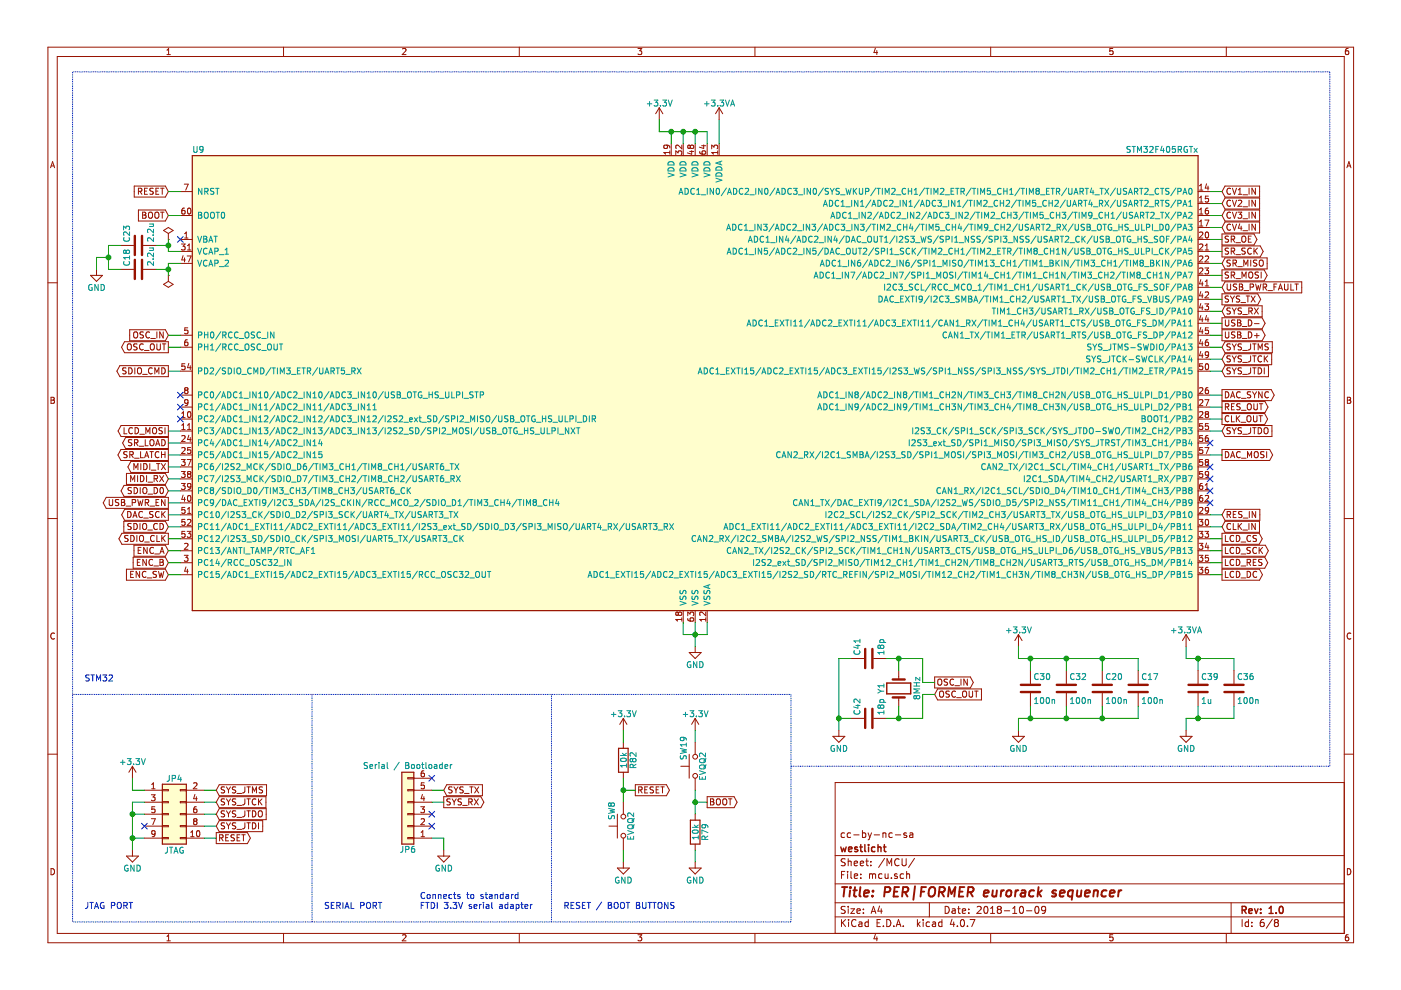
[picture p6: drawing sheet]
EESchema Schematic File Version 2
LIBS:w_power
LIBS:w_lcd
LIBS:w_stm32
LIBS:w_opto
LIBS:w_dac
LIBS:w_logic
LIBS:w_connector
LIBS:w_rotary_encoder
LIBS:w_switch
LIBS:sequencer-rescue
LIBS:power
LIBS:device
LIBS:transistors
LIBS:conn
LIBS:linear
LIBS:regul
LIBS:74xx
LIBS:cmos4000
LIBS:adc-dac
LIBS:memory
LIBS:xilinx
LIBS:microcontrollers
LIBS:dsp
LIBS:microchip
LIBS:analog_switches
LIBS:motorola
LIBS:texas
LIBS:intel
LIBS:audio
LIBS:interface
LIBS:digital-audio
LIBS:philips
LIBS:display
LIBS:cypress
LIBS:siliconi
LIBS:switches
LIBS:opto
LIBS:atmel
LIBS:contrib
LIBS:valves
LIBS:sequencer-cache
EELAYER 25 0
EELAYER END
$Descr A4 11693 8268
encoding utf-8
Sheet 6 8
Title "PER|FORMER eurorack sequencer"
Date "2018-10-09"
Rev "1.0"
Comp "westlicht"
Comment1 "cc-by-nc-sa"
Comment2 ""
Comment3 ""
Comment4 ""
$EndDescr
$Comp
L STM32F405RGTx U9
U 1 1
P 5800 3200
F 0 "U9" H 1600 5125 50  0000 L BNN
F 1 "STM32F405RGTx" H 10000 5125 50  0000 R BNN
F 2 "Housings_QFP:LQFP-64_10x10mm_Pitch0.5mm" H 10000 5075 50  0001 R TNN
F 3 "http://datasheet.octopart.com/STM32F405RGT6-STMicroelectronics-datasheet-12357803.pdf" H 5800 3200 50  0001 C CNN
F 4 "STMicroelectronics" H 1600 5225 50  0001 C CNN "MFN"
F 5 "STM32F405RGT6" H 1600 5225 50  0001 C CNN "MFP"
F 6 "LQFP-64" H 1600 5225 50  0001 C CNN "Package"
	1    5800 3200
	1    0    0    -1  
$EndComp
$Comp
L Conn_01x06 JP6
U 1 1
P 3400 6800
F 0 "JP6" H 3400 7100 50  0000 C CNN
F 1 "Serial / Bootloader" H 3400 6400 50  0000 C CNN
F 2 "Pin_Headers:Pin_Header_Straight_1x06_Pitch2.54mm" H 3400 6800 50  0001 C CNN
F 3 "http://datasheet.octopart.com/68002-106HLF-FCI-datasheet-8449737.pdf" H 3400 6800 50  0001 C CNN
F 4 "FCI" H 3400 7200 50  0001 C CNN "MFN"
F 5 "68002-106HLF" H 3400 7200 50  0001 C CNN "MFP"
	1    3400 6800
	-1   0    0    1   
$EndComp
$Comp
L GND #PWR055
U 1 1
P 3700 7100
F 0 "#PWR055" H 3700 6850 50  0001 C CNN
F 1 "GND" H 3700 6950 50  0000 C CNN
F 2 "" H 3700 7100 50  0001 C CNN
F 3 "" H 3700 7100 50  0001 C CNN
	1    3700 7100
	1    0    0    -1  
$EndComp
$Comp
L Conn_02x05_Odd_Even JP4
U 1 1
P 1400 6800
F 0 "JP4" H 1450 7100 50  0000 C CNN
F 1 "JTAG" H 1450 6500 50  0000 C CNN
F 2 "Pin_Headers:Pin_Header_Straight_2x05_Pitch1.27mm" H 1400 6800 50  0001 C CNN
F 3 "http://datasheet.octopart.com/20021111-00010T4LF-FCI-datasheet-11548804.pdf" H 1400 6800 50  0001 C CNN
F 4 "FCI" H 1450 7200 50  0001 C CNN "MFN"
F 5 "20021111-00010T4LF" H 1450 7200 50  0001 C CNN "MFP"
	1    1400 6800
	1    0    0    -1  
$EndComp
$Comp
L +3.3V #PWR056
U 1 1
P 1100 6500
F 0 "#PWR056" H 1100 6350 50  0001 C CNN
F 1 "+3.3V" H 1100 6640 50  0000 C CNN
F 2 "" H 1100 6500 50  0001 C CNN
F 3 "" H 1100 6500 50  0001 C CNN
	1    1100 6500
	1    0    0    -1  
$EndComp
$Comp
L GND #PWR057
U 1 1
P 1100 7100
F 0 "#PWR057" H 1100 6850 50  0001 C CNN
F 1 "GND" H 1100 6950 50  0000 C CNN
F 2 "" H 1100 7100 50  0001 C CNN
F 3 "" H 1100 7100 50  0001 C CNN
	1    1100 7100
	1    0    0    -1  
$EndComp
$Comp
L +3.3V #PWR058
U 1 1
P 5500 1000
F 0 "#PWR058" H 5500 850 50  0001 C CNN
F 1 "+3.3V" H 5500 1140 50  0000 C CNN
F 2 "" H 5500 1000 50  0001 C CNN
F 3 "" H 5500 1000 50  0001 C CNN
	1    5500 1000
	1    0    0    -1  
$EndComp
$Comp
L +3.3VA #PWR059
U 1 1
P 6000 1000
F 0 "#PWR059" H 6000 850 50  0001 C CNN
F 1 "+3.3VA" H 6000 1140 50  0000 C CNN
F 2 "" H 6000 1000 50  0001 C CNN
F 3 "" H 6000 1000 50  0001 C CNN
	1    6000 1000
	1    0    0    -1  
$EndComp
$Comp
L GND #PWR060
U 1 1
P 5800 5400
F 0 "#PWR060" H 5800 5150 50  0001 C CNN
F 1 "GND" H 5800 5250 50  0000 C CNN
F 2 "" H 5800 5400 50  0001 C CNN
F 3 "" H 5800 5400 50  0001 C CNN
	1    5800 5400
	1    0    0    -1  
$EndComp
$Comp
L Crystal Y1
U 1 1
P 7500 5750
F 0 "Y1" H 7500 5900 50  0000 C CNN
F 1 "8MHz" H 7500 5600 50  0000 C CNN
F 2 "Crystals:Crystal_SMD_Abracon_ABM3-2pin_5.0x3.2mm_HandSoldering" H 7500 5750 50  0001 C CNN
F 3 "http://datasheet.octopart.com/ABM3-8.000MHZ-D2Y-T-Abracon-datasheet-8815637.pdf" H 7500 5750 50  0001 C CNN
F 4 "Abracon" H 7500 6000 50  0001 C CNN "MFN"
F 5 "ABM3-8.000MHZ-D2Y-T" H 7500 6000 50  0001 C CNN "MFP"
	1    7500 5750
	0    -1   -1   0   
$EndComp
$Comp
L C C41
U 1 1
P 7250 5500
F 0 "C41" H 7275 5600 50  0000 L CNN
F 1 "18p" H 7275 5400 50  0000 L CNN
F 2 "w_capacitor:C_0603" H 7288 5350 50  0001 C CNN
F 3 "http://datasheet.octopart.com/GRM1885C1H180JA01J-Murata-datasheet-66077082.pdf" H 7250 5500 50  0001 C CNN
F 4 "Murata" H 7275 5700 50  0001 C CNN "MFN"
F 5 "GRM1885C1H180JA01J" H 7275 5700 50  0001 C CNN "MFP"
F 6 "0603" H 7275 5700 50  0001 C CNN "Package"
	1    7250 5500
	0    -1   -1   0   
$EndComp
$Comp
L C C42
U 1 1
P 7250 6000
F 0 "C42" H 7275 6100 50  0000 L CNN
F 1 "18p" H 7275 5900 50  0000 L CNN
F 2 "w_capacitor:C_0603" H 7288 5850 50  0001 C CNN
F 3 "http://datasheet.octopart.com/GRM1885C1H180JA01J-Murata-datasheet-66077082.pdf" H 7250 6000 50  0001 C CNN
F 4 "Murata" H 7275 6200 50  0001 C CNN "MFN"
F 5 "GRM1885C1H180JA01J" H 7275 6200 50  0001 C CNN "MFP"
F 6 "0603" H 7275 6200 50  0001 C CNN "Package"
	1    7250 6000
	0    -1   -1   0   
$EndComp
$Comp
L GND #PWR061
U 1 1
P 7000 6100
F 0 "#PWR061" H 7000 5850 50  0001 C CNN
F 1 "GND" H 7000 5950 50  0000 C CNN
F 2 "" H 7000 6100 50  0001 C CNN
F 3 "" H 7000 6100 50  0001 C CNN
	1    7000 6100
	1    0    0    -1  
$EndComp
$Comp
L C C23
U 1 1
P 1150 2050
F 0 "C23" H 1175 2150 50  0000 L CNN
F 1 "2.2u" H 1175 1950 50  0000 L CNN
F 2 "w_capacitor:C_0805" H 1188 1900 50  0001 C CNN
F 3 "http://datasheet.octopart.com/C2012X5R1A225K085AA-TDK-datasheet-41194876.pdf" H 1150 2050 50  0001 C CNN
F 4 "TDK" H 1175 2250 50  0001 C CNN "MFN"
F 5 "C2012X5R1A225K085AA" H 1175 2250 50  0001 C CNN "MFP"
F 6 "0805" H 1175 2250 50  0001 C CNN "Package"
	1    1150 2050
	0    -1   -1   0   
$EndComp
$Comp
L C C18
U 1 1
P 1150 2250
F 0 "C18" H 1175 2350 50  0000 L CNN
F 1 "2.2u" H 1175 2150 50  0000 L CNN
F 2 "w_capacitor:C_0805" H 1188 2100 50  0001 C CNN
F 3 "http://datasheet.octopart.com/C2012X5R1A225K085AA-TDK-datasheet-41194876.pdf" H 1150 2250 50  0001 C CNN
F 4 "TDK" H 1175 2450 50  0001 C CNN "MFN"
F 5 "C2012X5R1A225K085AA" H 1175 2450 50  0001 C CNN "MFP"
F 6 "0805" H 1175 2450 50  0001 C CNN "Package"
	1    1150 2250
	0    -1   -1   0   
$EndComp
$Comp
L GND #PWR062
U 1 1
P 800 2250
F 0 "#PWR062" H 800 2000 50  0001 C CNN
F 1 "GND" H 800 2100 50  0000 C CNN
F 2 "" H 800 2250 50  0001 C CNN
F 3 "" H 800 2250 50  0001 C CNN
	1    800  2250
	1    0    0    -1  
$EndComp
$Comp
L SW_Push SW19
U 1 1
P 5800 6400
F 0 "SW19" H 5850 6500 50  0000 L CNN
F 1 "EVQQ2" H 5800 6340 50  0000 C CNN
F 2 "Buttons_Switches_SMD:SW_SPST_EVQQ2" H 5800 6600 50  0001 C CNN
F 3 "http://datasheet.octopart.com/EVQ-Q2K01W-Panasonic-datasheet-13267673.pdf" H 5800 6600 50  0001 C CNN
F 4 "Panasonic" H 5850 6600 50  0001 C CNN "MFN"
F 5 "EVQ-Q2K01W" H 5850 6600 50  0001 C CNN "MFP"
	1    5800 6400
	0    -1   -1   0   
$EndComp
$Comp
L SW_Push SW8
U 1 1
P 5200 6900
F 0 "SW8" H 5250 7000 50  0000 L CNN
F 1 "EVQQ2" H 5200 6840 50  0000 C CNN
F 2 "Buttons_Switches_SMD:SW_SPST_EVQQ2" H 5200 7100 50  0001 C CNN
F 3 "http://datasheet.octopart.com/EVQ-Q2K01W-Panasonic-datasheet-13267673.pdf" H 5200 7100 50  0001 C CNN
F 4 "Panasonic" H 5250 7100 50  0001 C CNN "MFN"
F 5 "EVQ-Q2K01W" H 5250 7100 50  0001 C CNN "MFP"
	1    5200 6900
	0    -1   -1   0   
$EndComp
$Comp
L R R82
U 1 1
P 5200 6350
F 0 "R82" V 5280 6350 50  0000 C CNN
F 1 "10k" V 5200 6350 50  0000 C CNN
F 2 "w_resistor:R_0603" V 5130 6350 50  0001 C CNN
F 3 "http://datasheet.octopart.com/ERJ-3EKF1002V-Panasonic-datasheet-13266541.pdf" H 5200 6350 50  0001 C CNN
F 4 "Panasonic" H 5280 6450 50  0001 C CNN "MFN"
F 5 "ERJ-3EKF1002V" H 5280 6450 50  0001 C CNN "MFP"
F 6 "0603" H 5280 6450 50  0001 C CNN "Package"
	1    5200 6350
	1    0    0    -1  
$EndComp
$Comp
L R R79
U 1 1
P 5800 6950
F 0 "R79" V 5880 6950 50  0000 C CNN
F 1 "10k" V 5800 6950 50  0000 C CNN
F 2 "w_resistor:R_0603" V 5730 6950 50  0001 C CNN
F 3 "http://datasheet.octopart.com/ERJ-3EKF1002V-Panasonic-datasheet-13266541.pdf" H 5800 6950 50  0001 C CNN
F 4 "Panasonic" H 5880 7050 50  0001 C CNN "MFN"
F 5 "ERJ-3EKF1002V" H 5880 7050 50  0001 C CNN "MFP"
F 6 "0603" H 5880 7050 50  0001 C CNN "Package"
	1    5800 6950
	1    0    0    -1  
$EndComp
$Comp
L +3.3V #PWR063
U 1 1
P 5200 6100
F 0 "#PWR063" H 5200 5950 50  0001 C CNN
F 1 "+3.3V" H 5200 6240 50  0000 C CNN
F 2 "" H 5200 6100 50  0001 C CNN
F 3 "" H 5200 6100 50  0001 C CNN
	1    5200 6100
	1    0    0    -1  
$EndComp
$Comp
L +3.3V #PWR064
U 1 1
P 5800 6100
F 0 "#PWR064" H 5800 5950 50  0001 C CNN
F 1 "+3.3V" H 5800 6240 50  0000 C CNN
F 2 "" H 5800 6100 50  0001 C CNN
F 3 "" H 5800 6100 50  0001 C CNN
	1    5800 6100
	1    0    0    -1  
$EndComp
$Comp
L GND #PWR065
U 1 1
P 5200 7200
F 0 "#PWR065" H 5200 6950 50  0001 C CNN
F 1 "GND" H 5200 7050 50  0000 C CNN
F 2 "" H 5200 7200 50  0001 C CNN
F 3 "" H 5200 7200 50  0001 C CNN
	1    5200 7200
	1    0    0    -1  
$EndComp
$Comp
L GND #PWR066
U 1 1
P 5800 7200
F 0 "#PWR066" H 5800 6950 50  0001 C CNN
F 1 "GND" H 5800 7050 50  0000 C CNN
F 2 "" H 5800 7200 50  0001 C CNN
F 3 "" H 5800 7200 50  0001 C CNN
	1    5800 7200
	1    0    0    -1  
$EndComp
$Comp
L C C30
U 1 1
P 8600 5750
F 0 "C30" H 8625 5850 50  0000 L CNN
F 1 "100n" H 8625 5650 50  0000 L CNN
F 2 "w_capacitor:C_0603" H 8638 5600 50  0001 C CNN
F 3 "http://datasheet.octopart.com/GRM188R71E104JA01J-Murata-datasheet-66077098.pdf" H 8600 5750 50  0001 C CNN
F 4 "Murata" H 8625 5950 50  0001 C CNN "MFN"
F 5 "GRM188R71E104JA01J" H 8625 5950 50  0001 C CNN "MFP"
F 6 "0603" H 8625 5950 50  0001 C CNN "Package"
	1    8600 5750
	1    0    0    -1  
$EndComp
$Comp
L C C32
U 1 1
P 8900 5750
F 0 "C32" H 8925 5850 50  0000 L CNN
F 1 "100n" H 8925 5650 50  0000 L CNN
F 2 "w_capacitor:C_0603" H 8938 5600 50  0001 C CNN
F 3 "http://datasheet.octopart.com/GRM188R71E104JA01J-Murata-datasheet-66077098.pdf" H 8900 5750 50  0001 C CNN
F 4 "Murata" H 8925 5950 50  0001 C CNN "MFN"
F 5 "GRM188R71E104JA01J" H 8925 5950 50  0001 C CNN "MFP"
F 6 "0603" H 8925 5950 50  0001 C CNN "Package"
	1    8900 5750
	1    0    0    -1  
$EndComp
$Comp
L C C20
U 1 1
P 9200 5750
F 0 "C20" H 9225 5850 50  0000 L CNN
F 1 "100n" H 9225 5650 50  0000 L CNN
F 2 "w_capacitor:C_0603" H 9238 5600 50  0001 C CNN
F 3 "http://datasheet.octopart.com/GRM188R71E104JA01J-Murata-datasheet-66077098.pdf" H 9200 5750 50  0001 C CNN
F 4 "Murata" H 9225 5950 50  0001 C CNN "MFN"
F 5 "GRM188R71E104JA01J" H 9225 5950 50  0001 C CNN "MFP"
F 6 "0603" H 9225 5950 50  0001 C CNN "Package"
	1    9200 5750
	1    0    0    -1  
$EndComp
$Comp
L C C17
U 1 1
P 9500 5750
F 0 "C17" H 9525 5850 50  0000 L CNN
F 1 "100n" H 9525 5650 50  0000 L CNN
F 2 "w_capacitor:C_0603" H 9538 5600 50  0001 C CNN
F 3 "http://datasheet.octopart.com/GRM188R71E104JA01J-Murata-datasheet-66077098.pdf" H 9500 5750 50  0001 C CNN
F 4 "Murata" H 9525 5950 50  0001 C CNN "MFN"
F 5 "GRM188R71E104JA01J" H 9525 5950 50  0001 C CNN "MFP"
F 6 "0603" H 9525 5950 50  0001 C CNN "Package"
	1    9500 5750
	1    0    0    -1  
$EndComp
$Comp
L +3.3V #PWR067
U 1 1
P 8500 5400
F 0 "#PWR067" H 8500 5250 50  0001 C CNN
F 1 "+3.3V" H 8500 5540 50  0000 C CNN
F 2 "" H 8500 5400 50  0001 C CNN
F 3 "" H 8500 5400 50  0001 C CNN
	1    8500 5400
	1    0    0    -1  
$EndComp
$Comp
L GND #PWR068
U 1 1
P 8500 6100
F 0 "#PWR068" H 8500 5850 50  0001 C CNN
F 1 "GND" H 8500 5950 50  0000 C CNN
F 2 "" H 8500 6100 50  0001 C CNN
F 3 "" H 8500 6100 50  0001 C CNN
	1    8500 6100
	1    0    0    -1  
$EndComp
$Comp
L +3.3VA #PWR069
U 1 1
P 9900 5400
F 0 "#PWR069" H 9900 5250 50  0001 C CNN
F 1 "+3.3VA" H 9900 5540 50  0000 C CNN
F 2 "" H 9900 5400 50  0001 C CNN
F 3 "" H 9900 5400 50  0001 C CNN
	1    9900 5400
	1    0    0    -1  
$EndComp
$Comp
L GND #PWR070
U 1 1
P 9900 6100
F 0 "#PWR070" H 9900 5850 50  0001 C CNN
F 1 "GND" H 9900 5950 50  0000 C CNN
F 2 "" H 9900 6100 50  0001 C CNN
F 3 "" H 9900 6100 50  0001 C CNN
	1    9900 6100
	1    0    0    -1  
$EndComp
$Comp
L C C39
U 1 1
P 10000 5750
F 0 "C39" H 10025 5850 50  0000 L CNN
F 1 "1u" H 10025 5650 50  0000 L CNN
F 2 "w_capacitor:C_0603" H 10038 5600 50  0001 C CNN
F 3 "http://datasheet.octopart.com/GRM188R61A105KA61J-Murata-datasheet-66077091.pdf" H 10000 5750 50  0001 C CNN
F 4 "Murata" H 10025 5950 50  0001 C CNN "MFN"
F 5 "GRM188R61A105KA61J" H 10025 5950 50  0001 C CNN "MFP"
F 6 "0603" H 10025 5950 50  0001 C CNN "Package"
	1    10000 5750
	1    0    0    -1  
$EndComp
$Comp
L C C36
U 1 1
P 10300 5750
F 0 "C36" H 10325 5850 50  0000 L CNN
F 1 "100n" H 10325 5650 50  0000 L CNN
F 2 "w_capacitor:C_0603" H 10338 5600 50  0001 C CNN
F 3 "http://datasheet.octopart.com/GRM188R71E104JA01J-Murata-datasheet-66077098.pdf" H 10300 5750 50  0001 C CNN
F 4 "Murata" H 10325 5950 50  0001 C CNN "MFN"
F 5 "GRM188R71E104JA01J" H 10325 5950 50  0001 C CNN "MFP"
F 6 "0603" H 10325 5950 50  0001 C CNN "Package"
	1    10300 5750
	1    0    0    -1  
$EndComp
$Comp
L PWR_FLAG #FLG071
U 1 1
P 1400 2300
F 0 "#FLG071" H 1400 2375 50  0001 C CNN
F 1 "PWR_FLAG" H 1400 2450 50  0001 C CNN
F 2 "" H 1400 2300 50  0001 C CNN
F 3 "" H 1400 2300 50  0001 C CNN
	1    1400 2300
	-1   0    0    1   
$EndComp
$Comp
L PWR_FLAG #FLG072
U 1 1
P 1400 2000
F 0 "#FLG072" H 1400 2075 50  0001 C CNN
F 1 "PWR_FLAG" H 1400 2150 50  0001 C CNN
F 2 "" H 1400 2000 50  0001 C CNN
F 3 "" H 1400 2000 50  0001 C CNN
	1    1400 2000
	1    0    0    -1  
$EndComp
Text GLabel 3700 6700 2    51   Output ~ 0
SYS_RX
Text GLabel 3700 6600 2    51   Input ~ 0
SYS_TX
Text GLabel 10200 2600 2    51   Input ~ 0
SYS_RX
Text GLabel 10200 2500 2    51   Output ~ 0
SYS_TX
Text GLabel 1800 6600 2    51   Input ~ 0
SYS_JTMS
Text GLabel 1800 6700 2    51   Input ~ 0
SYS_JTCK
Text GLabel 1800 6800 2    51   Input ~ 0
SYS_JTDO
Text GLabel 1800 6900 2    51   Input ~ 0
SYS_JTDI
Text GLabel 1800 7000 2    51   Output ~ 0
RESET
Text GLabel 1400 1600 0    51   Input ~ 0
RESET
Text GLabel 1400 1800 0    51   Input ~ 0
BOOT
Text GLabel 10200 2900 2    51   Input ~ 0
SYS_JTMS
Text GLabel 10200 3000 2    51   Input ~ 0
SYS_JTCK
Text GLabel 10200 3100 2    51   Input ~ 0
SYS_JTDI
Text GLabel 10200 3600 2    51   Input ~ 0
SYS_JTDO
Text GLabel 5300 6600 2    51   Output ~ 0
RESET
Text GLabel 5900 6700 2    51   Output ~ 0
BOOT
Text GLabel 1400 2800 0    51   Input ~ 0
OSC_IN
Text GLabel 1400 2900 0    51   Output ~ 0
OSC_OUT
Text GLabel 7800 5700 2    51   Output ~ 0
OSC_IN
Text GLabel 7800 5800 2    51   Input ~ 0
OSC_OUT
Text GLabel 1400 3100 0    51   Output ~ 0
SDIO_CMD
Text GLabel 1400 4500 0    51   Output ~ 0
SDIO_CLK
Text GLabel 1400 4100 0    51   BiDi ~ 0
SDIO_D0
Text GLabel 1400 3900 0    51   Output ~ 0
MIDI_TX
Text GLabel 1400 4000 0    51   Input ~ 0
MIDI_RX
Text GLabel 1400 3600 0    51   Output ~ 0
LCD_MOSI
Text GLabel 10200 4600 2    51   Output ~ 0
LCD_SCK
Text GLabel 10200 4500 2    51   Output ~ 0
LCD_CS
Text GLabel 10200 4700 2    51   Output ~ 0
LCD_RES
Text GLabel 10200 4800 2    51   Output ~ 0
LCD_DC
Text GLabel 1400 4600 0    51   Input ~ 0
ENC_A
Text GLabel 1400 4700 0    51   Input ~ 0
ENC_B
Text GLabel 1400 4800 0    51   Input ~ 0
ENC_SW
Text GLabel 10200 1600 2    51   Input ~ 0
CV1_IN
Text GLabel 10200 1700 2    51   Input ~ 0
CV2_IN
Text GLabel 10200 1800 2    51   Input ~ 0
CV3_IN
Text GLabel 10200 1900 2    51   Input ~ 0
CV4_IN
Text GLabel 10200 3500 2    51   Output ~ 0
CLK_OUT
Text GLabel 10200 3400 2    51   Output ~ 0
RES_OUT
Text GLabel 10200 4400 2    51   Input ~ 0
CLK_IN
Text GLabel 10200 4300 2    51   Input ~ 0
RES_IN
Text GLabel 10200 2300 2    51   Output ~ 0
SR_MOSI
Text GLabel 10200 2200 2    51   Input ~ 0
SR_MISO
Text GLabel 10200 2100 2    51   Output ~ 0
SR_SCK
Text GLabel 1400 3800 0    51   Output ~ 0
SR_LATCH
Text GLabel 1400 3700 0    51   Output ~ 0
SR_LOAD
Text GLabel 10200 3800 2    51   Output ~ 0
DAC_MOSI
Text GLabel 1400 4300 0    51   Output ~ 0
DAC_SCK
Text GLabel 1400 4200 0    51   Output ~ 0
USB_PWR_EN
Text GLabel 10200 2400 2    51   Input ~ 0
USB_PWR_FAULT
Text GLabel 10200 2700 2    51   Output ~ 0
USB_D-
Text GLabel 10200 2800 2    51   Output ~ 0
USB_D+
Text GLabel 10200 3300 2    51   Output ~ 0
DAC_SYNC
Text GLabel 1400 4400 0    51   Input ~ 0
SDIO_CD
Text GLabel 10200 2000 2    51   Output ~ 0
SR_OE
Text Notes 700  5700 0    51   ~ 0
STM32
Text Notes 4700 7600 0    51   ~ 0
RESET / BOOT BUTTONS
Text Notes 2700 7600 0    51   ~ 0
SERIAL PORT
Text Notes 700  7600 0    51   ~ 0
JTAG PORT
Text Notes 3500 7600 0    51   ~ 0
Connects to standard\nFTDI 3.3V serial adapter
Wire Wire Line
	3600 7000 3700 7000
Wire Wire Line
	3700 7000 3700 7100
Wire Wire Line
	3600 6700 3700 6700
Wire Wire Line
	3600 6600 3700 6600
Wire Wire Line
	10100 2500 10200 2500
Wire Wire Line
	10100 2600 10200 2600
Wire Wire Line
	1100 6500 1100 6600
Wire Wire Line
	1100 6600 1200 6600
Wire Wire Line
	1100 6700 1100 7100
Wire Wire Line
	1100 7000 1200 7000
Wire Wire Line
	1100 6800 1200 6800
Wire Wire Line
	1100 6700 1200 6700
Wire Wire Line
	1700 6600 1800 6600
Wire Wire Line
	1700 6700 1800 6700
Wire Wire Line
	1700 6800 1800 6800
Wire Wire Line
	1700 6900 1800 6900
Wire Wire Line
	1700 7000 1800 7000
Wire Wire Line
	5900 1100 5900 1200
Wire Wire Line
	5500 1100 5900 1100
Wire Wire Line
	5600 1100 5600 1200
Wire Wire Line
	5700 1200 5700 1100
Wire Wire Line
	5800 1200 5800 1100
Wire Wire Line
	5500 1100 5500 1000
Wire Wire Line
	6000 1000 6000 1200
Wire Wire Line
	5700 5200 5700 5300
Wire Wire Line
	5700 5300 5900 5300
Wire Wire Line
	5900 5300 5900 5200
Wire Wire Line
	5800 5200 5800 5400
Wire Wire Line
	7100 5500 7000 5500
Wire Wire Line
	7000 5500 7000 6100
Wire Wire Line
	7000 6000 7100 6000
Wire Wire Line
	7400 5500 7700 5500
Wire Wire Line
	7500 5500 7500 5600
Wire Wire Line
	7400 6000 7700 6000
Wire Wire Line
	7500 6000 7500 5900
Wire Wire Line
	7700 5500 7700 5700
Wire Wire Line
	7700 5700 7800 5700
Wire Wire Line
	7800 5800 7700 5800
Wire Wire Line
	7700 5800 7700 6000
Wire Wire Line
	1500 1600 1400 1600
Wire Wire Line
	1400 1800 1500 1800
Wire Wire Line
	10100 2900 10200 2900
Wire Wire Line
	10100 3000 10200 3000
Wire Wire Line
	10100 3100 10200 3100
Wire Wire Line
	10100 3600 10200 3600
Wire Wire Line
	1400 2100 1500 2100
Wire Wire Line
	1400 2000 1400 2100
Wire Wire Line
	1400 2050 1300 2050
Wire Wire Line
	1500 2200 1400 2200
Wire Wire Line
	1400 2200 1400 2300
Wire Wire Line
	1400 2250 1300 2250
Wire Wire Line
	1000 2050 900  2050
Wire Wire Line
	900  2050 900  2250
Wire Wire Line
	900  2250 1000 2250
Wire Wire Line
	900  2150 800  2150
Wire Wire Line
	800  2150 800  2250
Wire Wire Line
	5200 6100 5200 6200
Wire Wire Line
	5200 6500 5200 6700
Wire Wire Line
	5200 6600 5300 6600
Wire Wire Line
	5200 7100 5200 7200
Wire Wire Line
	5800 6100 5800 6200
Wire Wire Line
	5800 6600 5800 6800
Wire Wire Line
	5800 6700 5900 6700
Wire Wire Line
	5800 7100 5800 7200
Wire Wire Line
	1400 2800 1500 2800
Wire Wire Line
	1400 2900 1500 2900
Wire Wire Line
	1400 3100 1500 3100
Wire Wire Line
	1400 4100 1500 4100
Wire Wire Line
	1400 4500 1500 4500
Wire Wire Line
	1500 3900 1400 3900
Wire Wire Line
	1400 4000 1500 4000
Wire Wire Line
	10100 2100 10200 2100
Wire Wire Line
	10100 2200 10200 2200
Wire Wire Line
	10100 2300 10200 2300
Wire Wire Line
	1500 3600 1400 3600
Wire Wire Line
	10100 4600 10200 4600
Wire Wire Line
	10200 3800 10100 3800
Wire Wire Line
	1400 4300 1500 4300
Wire Wire Line
	10100 1600 10200 1600
Wire Wire Line
	10100 1700 10200 1700
Wire Wire Line
	10100 1800 10200 1800
Wire Wire Line
	10100 1900 10200 1900
Wire Wire Line
	1400 4600 1500 4600
Wire Wire Line
	1400 4700 1500 4700
Wire Wire Line
	1400 4800 1500 4800
Wire Wire Line
	10100 2700 10200 2700
Wire Wire Line
	10100 2800 10200 2800
Wire Wire Line
	8500 5500 9500 5500
Wire Wire Line
	8600 5500 8600 5600
Wire Wire Line
	8900 5500 8900 5600
Wire Wire Line
	9200 5500 9200 5600
Wire Wire Line
	9500 5500 9500 5600
Wire Wire Line
	8500 5500 8500 5400
Wire Wire Line
	8500 6000 9500 6000
Wire Wire Line
	8600 6000 8600 5900
Wire Wire Line
	8900 6000 8900 5900
Wire Wire Line
	9500 6000 9500 5900
Wire Wire Line
	9200 5900 9200 6000
Wire Wire Line
	8500 6000 8500 6100
Wire Wire Line
	9900 6100 9900 6000
Wire Wire Line
	9900 6000 10300 6000
Wire Wire Line
	10000 6000 10000 5900
Wire Wire Line
	9900 5400 9900 5500
Wire Wire Line
	9900 5500 10300 5500
Wire Wire Line
	10000 5500 10000 5600
Wire Wire Line
	10300 5500 10300 5600
Wire Wire Line
	10300 6000 10300 5900
Wire Wire Line
	10100 3300 10200 3300
Wire Wire Line
	10100 3400 10200 3400
Wire Wire Line
	10100 4500 10200 4500
Wire Wire Line
	10100 4700 10200 4700
Wire Wire Line
	10100 4800 10200 4800
Wire Wire Line
	1400 3700 1500 3700
Wire Wire Line
	1400 3800 1500 3800
Wire Wire Line
	10100 3500 10200 3500
Wire Wire Line
	10100 4300 10200 4300
Wire Wire Line
	10200 4400 10100 4400
Wire Wire Line
	10200 2400 10100 2400
Wire Wire Line
	1400 4200 1500 4200
Wire Wire Line
	1400 4400 1500 4400
Wire Wire Line
	10100 2000 10200 2000
Wire Notes Line
	600  600  600  7700
Wire Notes Line
	600  5800 6600 5800
Wire Notes Line
	6600 5800 6600 7700
Wire Notes Line
	6600 6400 11100 6400
Wire Notes Line
	11100 6400 11100 600 
Wire Notes Line
	11100 600  600  600 
Wire Notes Line
	4600 5800 4600 7700
Wire Notes Line
	6600 7700 600  7700
Wire Notes Line
	2600 7700 2600 5800
Connection ~ 1100 7000
Connection ~ 1100 6800
Connection ~ 5700 1100
Connection ~ 5800 1100
Connection ~ 5600 1100
Connection ~ 5800 5300
Connection ~ 7000 6000
Connection ~ 7500 5500
Connection ~ 7500 6000
Connection ~ 900  2150
Connection ~ 5200 6600
Connection ~ 5800 6700
Connection ~ 8600 5500
Connection ~ 8900 5500
Connection ~ 9200 5500
Connection ~ 8600 6000
Connection ~ 8900 6000
Connection ~ 9200 6000
Connection ~ 10000 5500
Connection ~ 10000 6000
Connection ~ 1400 2250
Connection ~ 1400 2050
NoConn ~ 3600 6500
NoConn ~ 3600 6800
NoConn ~ 3600 6900
NoConn ~ 1200 6900
NoConn ~ 1500 2000
NoConn ~ 1500 3500
NoConn ~ 10100 4200
NoConn ~ 10100 4100
NoConn ~ 10100 4000
NoConn ~ 10100 3900
NoConn ~ 10100 3700
NoConn ~ 1500 3300
NoConn ~ 1500 3400
$EndSCHEMATC
